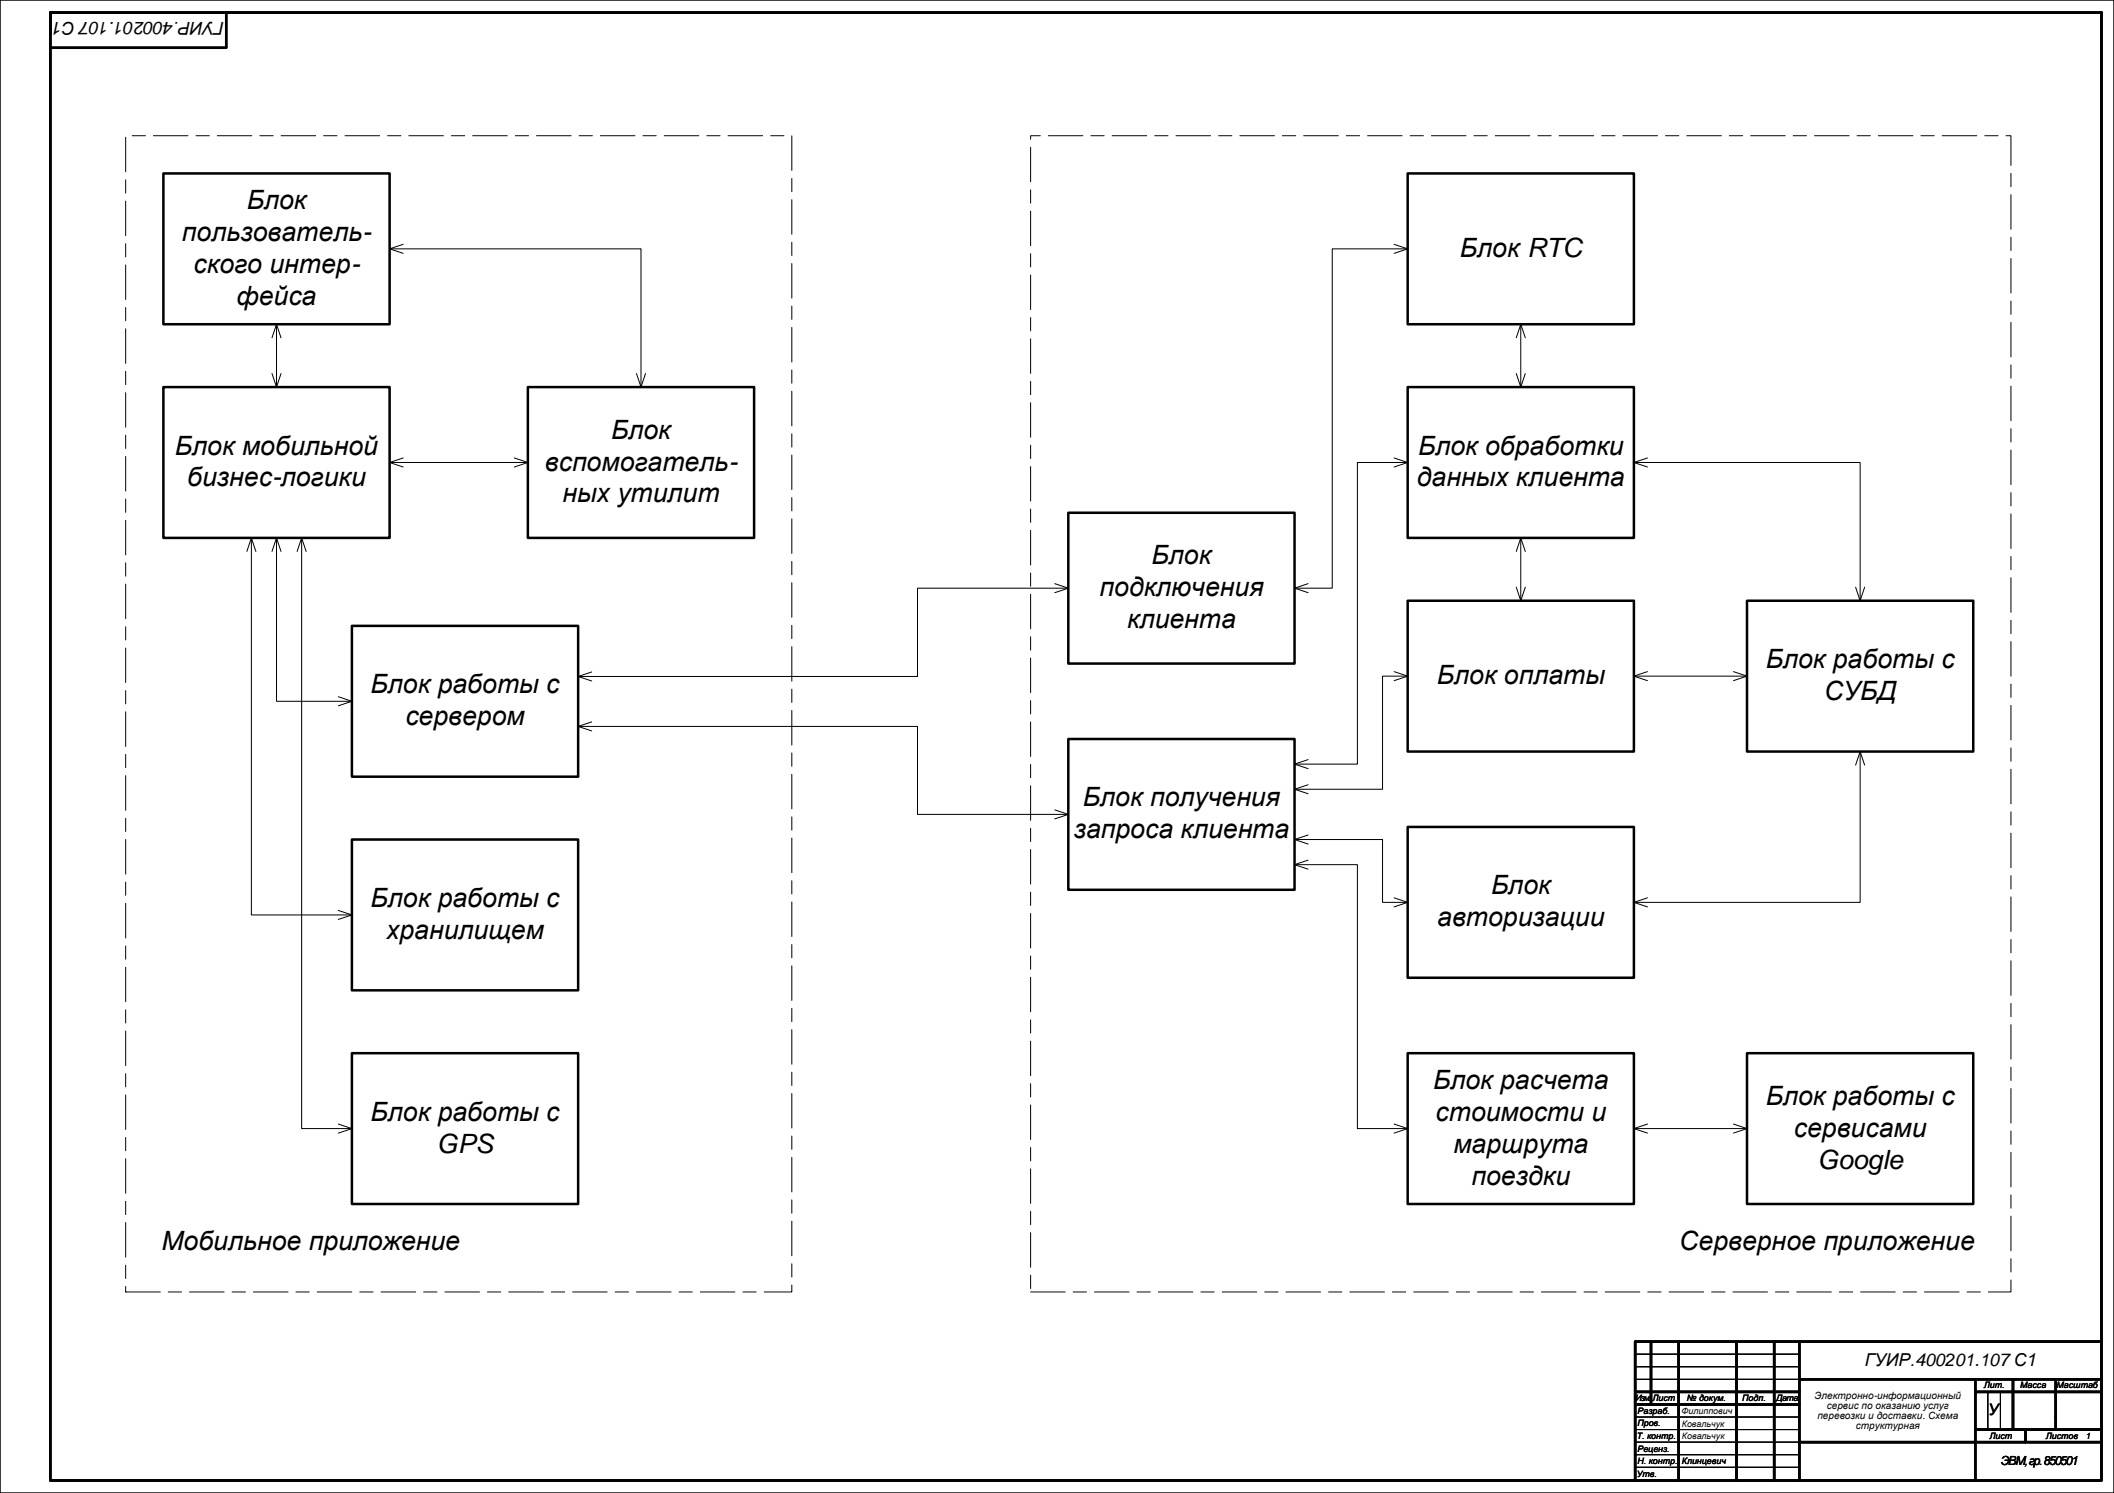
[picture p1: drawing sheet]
<svg xmlns="http://www.w3.org/2000/svg" width="841mm" height="594mm" viewBox="0 0 841 594" stroke-linecap="round" stroke-linejoin="round" font-family="sans-serif">
<path d="M0 0h841v594h-841zM650.8 538.8h65M650.8 543.8h65M650.8 548.7h65M790.8 553.7v15.1M795.8 553.7v15.1M650.8 563.7h65M650.8 568.8h65M650.8 573.8h65M650.8 578.7h65M650.8 583.7h65" fill="none" stroke="#000" stroke-width=".4"/>
<g fill="none" stroke="#000" stroke-width="1">
<path d="M20 14v-9h816v583.7M20 5v578.7M90 5v14h-70M650.5 533.7v55.1M650.8 533.7h185M656.8 534.3v24.4M667.8 533.7v55.1M690.8 533.7v55.1M705.8 533.7v55.1M715.8 533.7v55.1M650.8 553.7h65M650.8 558.7h65"/>
<path d="M715.8 548.7h120M785.8 548.7v40.1M785.8 553.7h50M800.8 548.7v20.1M817.8 548.7v20.1M715.8 573.8h120M785.8 568.8h50M805.8 568.8v5M20 584v5h816"/>
</g>
<path d="M140 334h90v60h-90z" fill-rule="evenodd" fill="#fff"/>
<path d="M140 334h90v60h-90z" fill="none" stroke="#000" stroke-width="1"/>
<path d="M560 239h90v60h-90z" fill-rule="evenodd" fill="#fff"/>
<path d="M560 239h90v60h-90z" fill="none" stroke="#000" stroke-width="1"/>
<path d="M560 419h90v60h-90z" fill-rule="evenodd" fill="#fff"/>
<path d="M560 419h90v60h-90z" fill="none" stroke="#000" stroke-width="1"/>
<path d="M695 239h90v60h-90z" fill-rule="evenodd" fill="#fff"/>
<path d="M695 239h90v60h-90z" fill="none" stroke="#000" stroke-width="1"/>
<path d="M560 154h90v60h-90z" fill-rule="evenodd" fill="#fff"/>
<path d="M560 154h90v60h-90z" fill="none" stroke="#000" stroke-width="1"/>
<path d="M425 294h90v60h-90z" fill-rule="evenodd" fill="#fff"/>
<path d="M425 294h90v60h-90z" fill="none" stroke="#000" stroke-width="1"/>
<path d="M140 419h90v60h-90z" fill-rule="evenodd" fill="#fff"/>
<path d="M140 419h90v60h-90z" fill="none" stroke="#000" stroke-width="1"/>
<path d="M140 249h90v60h-90z" fill-rule="evenodd" fill="#fff"/>
<path d="M140 249h90v60h-90z" fill="none" stroke="#000" stroke-width="1"/>
<path d="M155 184h55M160.4 182.2l-5.4 1.8 5.4 1.8M204.6 182.2l5.4 1.8-5.4 1.8" fill="none" stroke="#000" stroke-width=".4"/>
<path d="M50 54h265v460h-265zM410 54h390v460h-390z" fill="none" stroke="#000" stroke-width=".4" stroke-dasharray="13.8 3.2 5.3 3.2"/>
<path d="M210 154h90v60h-90z" fill-rule="evenodd" fill="#fff"/>
<path d="M210 154h90v60h-90z" fill="none" stroke="#000" stroke-width="1"/>
<path d="M560 69h90v60h-90z" fill-rule="evenodd" fill="#fff"/>
<path d="M560 69h90v60h-90z" fill="none" stroke="#000" stroke-width="1"/>
<path d="M65 154h90v60h-90z" fill-rule="evenodd" fill="#fff"/>
<path d="M65 154h90v60h-90z" fill="none" stroke="#000" stroke-width="1"/>
<path d="M65 69h90v60h-90z" fill-rule="evenodd" fill="#fff"/>
<path d="M65 69h90v60h-90z" fill="none" stroke="#000" stroke-width="1"/>
<g fill="none" stroke="#000" stroke-width=".4">
<path d="M155 99h100v55M160.4 97.2l-5.4 1.8 5.4 1.8M108.2 134.4l1.8-5.4 1.8 5.4M110 129v25M108.2 148.6l1.8 5.4 1.8-5.4M253.2 148.6l1.8 5.4 1.8-5.4M554.6 182.2l5.4 1.8-5.4 1.8M560 184h-20v120h-25M98.2 219.4l1.8-5.4 1.8 5.4M100 214v150h40M108.2 219.4l1.8-5.4 1.8 5.4M110 214v65h30"/>
<path d="M118.2 219.4l1.8-5.4 1.8 5.4M120 214v235h20M134.6 277.2l5.4 1.8-5.4 1.8M650 269h45M655.4 267.2l-5.4 1.8 5.4 1.8M689.6 267.2l5.4 1.8-5.4 1.8M230 289h135v35h60M235.4 287.2l-5.4 1.8 5.4 1.8M520.4 302.2l-5.4 1.8 5.4 1.8M419.6 322.2l5.4 1.8-5.4 1.8M515 344h25v105h20M520.4 342.2l-5.4 1.8 5.4 1.8"/>
<path d="M134.6 362.2l5.4 1.8-5.4 1.8M134.6 447.2l5.4 1.8-5.4 1.8M554.6 447.2l5.4 1.8-5.4 1.8"/>
</g>
<path d="M425 204h90v60h-90z" fill-rule="evenodd" fill="#fff"/>
<path d="M425 204h90v60h-90z" fill="none" stroke="#000" stroke-width="1"/>
<path d="M554.6 97.2l5.4 1.8-5.4 1.8M560 99h-30v135h-15M419.6 232.2l5.4 1.8-5.4 1.8M425 234h-60v35.1h-135M520.4 232.2l-5.4 1.8 5.4 1.8M235.4 267.3l-5.4 1.8 5.4 1.8" fill="none" stroke="#000" stroke-width=".4"/>
<path d="M695 419h90v60h-90z" fill-rule="evenodd" fill="#fff"/>
<path d="M695 419h90v60h-90z" fill="none" stroke="#000" stroke-width="1"/>
<path d="M603.2 134.4l1.8-5.4 1.8 5.4M605 129v25M603.2 148.6l1.8 5.4 1.8-5.4M650 449h45M655.4 447.2l-5.4 1.8 5.4 1.8M689.6 447.2l5.4 1.8-5.4 1.8" fill="none" stroke="#000" stroke-width=".4"/>
<path d="M560 329h90v60h-90z" fill-rule="evenodd" fill="#fff"/>
<path d="M560 329h90v60h-90z" fill="none" stroke="#000" stroke-width="1"/>
<g fill="none" stroke="#000" stroke-width=".4">
<path d="M650 184h90v55M655.4 182.2l-5.4 1.8 5.4 1.8M603.2 219.4l1.8-5.4 1.8 5.4M605 214v25M603.2 233.6l1.8 5.4 1.8-5.4M738.2 233.6l1.8 5.4 1.8-5.4M554.6 267.2l5.4 1.8-5.4 1.8M560 269h-10v45h-35M740 299v60h-90M520.4 312.2l-5.4 1.8 5.4 1.8M738.2 304.4l1.8-5.4 1.8 5.4M515 334h35v25h10"/>
<path d="M520.4 332.2l-5.4 1.8 5.4 1.8M554.6 357.2l5.4 1.8-5.4 1.8M655.4 357.2l-5.4 1.8 5.4 1.8"/>
</g>
<g font-size="10.6">
<text x="98.1" y="83.1">Блок</text>
<text x="72.4" y="95.8">пользователь-</text>
<text x="580.8" y="102.2">Блок RTC</text>
<text x="77" y="108.5">ского интер-</text>
<text x="94.1" y="121.2">фейса</text>
<text x="243.1" y="174.5">Блок</text>
<text x="69.6" y="180.8">Блок мобильной</text>
<text x="564.1" y="180.8">Блок обработки</text>
<text x="216.7" y="187.2">вспомогатель-</text>
<text x="74.4" y="193.5">бизнес-логики</text>
<text x="563.7" y="193.5">данных клиента</text>
<text x="223.8" y="199.9">ных утилит</text>
<text x="458.2" y="224.5">Блок</text>
<text x="437.4" y="237.2">подключения</text>
<text x="448.4" y="249.9">клиента</text>
<text x="702.5" y="265.8">Блок работы с</text>
<text x="147.4" y="275.8">Блок работы с</text>
<text x="571.6" y="272.2">Блок оплаты</text>
<text x="725.7" y="278.5">СУБД</text>
<text x="161.3" y="288.5">сервером</text>
<text x="430.8" y="320.8">Блок получения</text>
<text x="427.1" y="333.5">запроса клиента</text>
<text x="593.2" y="355.8">Блок</text>
<text x="147.4" y="360.8">Блок работы с</text>
<text x="571.8" y="368.5">авторизации</text>
<text x="153.6" y="373.5">хранилищем</text>
<text x="570.1" y="433.2">Блок расчета</text>
<text x="702.5" y="439.5">Блок работы с</text>
<text x="147.4" y="445.9">Блок работы с</text>
<text x="571.1" y="445.9">стоимости и</text>
<text x="713.6" y="452.2">сервисами</text>
<text x="173.8" y="458.6">GPS</text>
<text x="578.2" y="458.6">маршрута</text>
<text x="723" y="464.9">Google</text>
<text x="585.4" y="471.3">поездки</text>
<text x="64.2" y="497.2">Мобильное приложение</text>
<text x="668.1" y="497.2">Серверное приложение</text>
</g>
<g font-size="7.1">
<text x="89.2" y="8.9" transform="rotate(-180 89.2 8.9)">ГУИР.400201.107С1</text>
<text x="741.9" y="543.7">ГУИР.400201.107С1</text>
</g>
<text font-size="6.3" x="790.9" y="562.9">У</text>
<text font-size="5" x="796" y="583">ЭВМ, гр. 850501</text>
<g font-size="4">
<text x="721.9" y="556.5">Электронно-информационный</text>
<text x="726.7" y="560.5">сервис по оказанию услуг</text>
<text x="723" y="564.5">перевозки и доставки. Схема</text>
<text x="738.3" y="568.5">структурная</text>
</g>
<g font-size="3.5">
<text x="650.7" y="557.4">Изм.</text>
<text x="657.4" y="557.5">Лист</text>
<text x="671.1" y="557.4">№ докум.</text>
<text x="693.1" y="557.5">Подп.</text>
<text x="706.6" y="557.4">Дата</text>
<text x="789.2" y="552.3">Лит.</text>
<text x="803.7" y="552.3">Масса</text>
<text x="818.2" y="552.3">Масштаб</text>
<text x="651.5" y="562.5">Разраб.</text>
<text x="669" y="562.5">Филиппович</text>
<text x="651.4" y="567.5">Пров.</text>
<text x="669.1" y="567.5">Ковальчук</text>
<text x="651.1" y="572.6">Т. контр.</text>
<text x="669.1" y="572.5">Ковальчук</text>
<text x="791.5" y="572.3">Лист</text>
<text x="813.9" y="572.3">Листов</text>
<text x="829.6" y="572.4">1</text>
<text x="651.4" y="577.5">Реценз.</text>
<text x="651.2" y="587.6">Утв.</text>
<text x="651.4" y="582.5">Н. контр.</text>
<text x="669.1" y="582.6">Клинцевич</text>
</g>
</svg>
